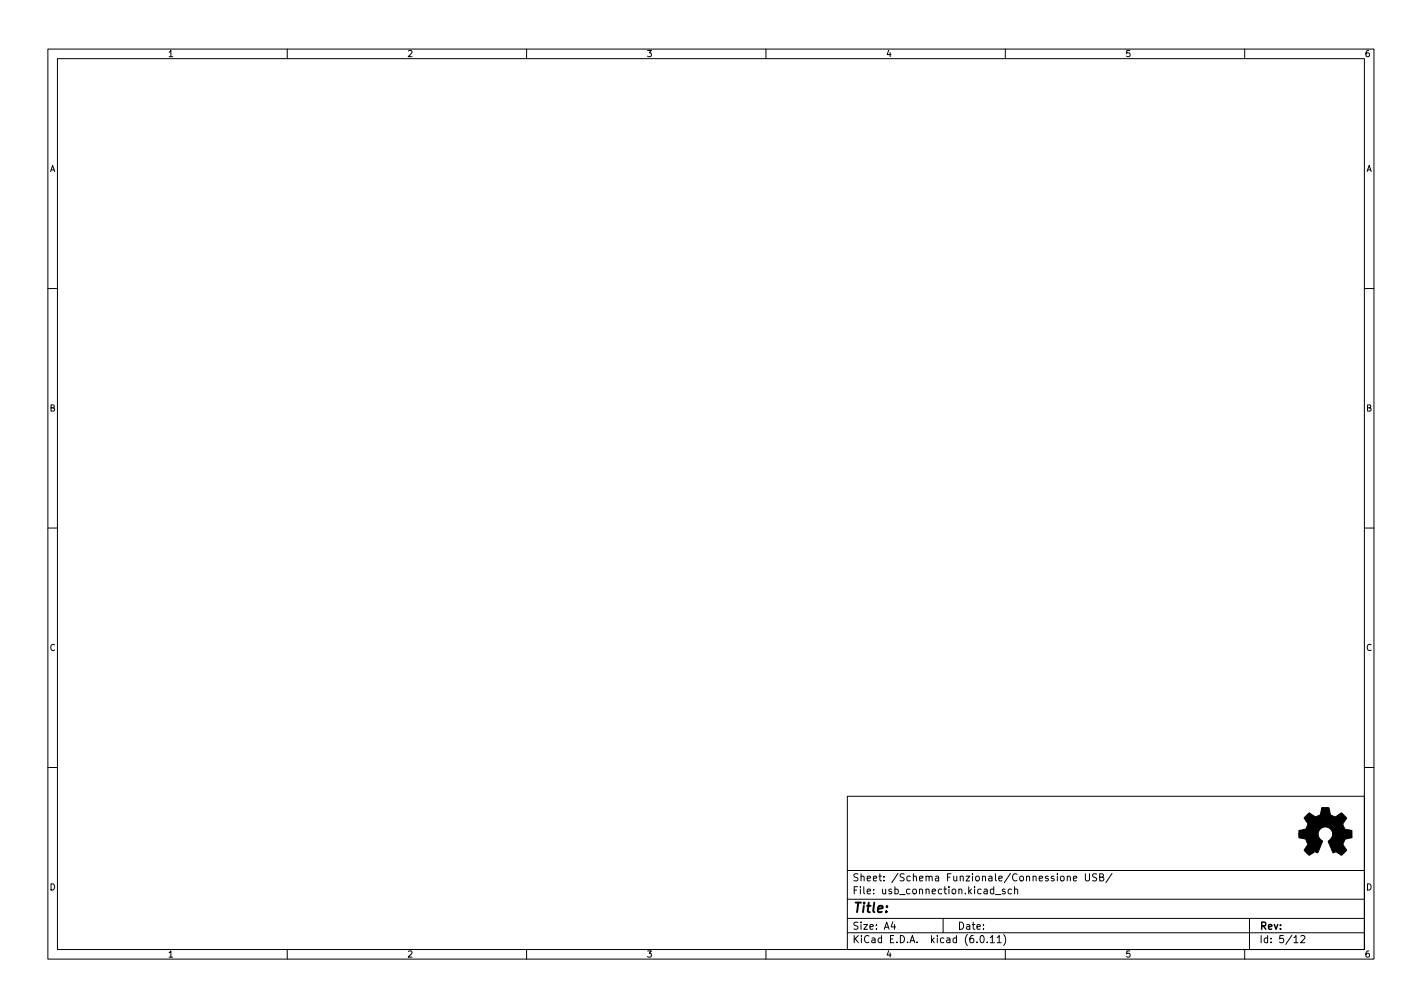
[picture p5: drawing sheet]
<svg xmlns="http://www.w3.org/2000/svg" width="297mm" height="210mm" viewBox="0 0 297 210" stroke-linecap="round" stroke-linejoin="round" font-family="sans-serif">
<g fill="none" stroke="#000" stroke-width=".21">
<path d="M10 10.2h277v190.1h-277zM12 12.2h273v186.1h-273zM60 10.2v2M110 10.2v2M160 10.2v2M210 10.2v2M260 10.2v2M10 60.2h2M285 60.2h2M10 110.2h2M285 110.2h2M10 160.2h2"/>
<path d="M177 166.3h108v32h-108zM285 160.2h2M60 198.3v2M110 198.3v2M160 198.3v2M177 194.8h108M177 191.8h108M177 187.8h108M177 181.8h108M182.5 186.5v.1M182.5 185.7v.1M184.6 183.8v.1"/>
<path d="M184.6 183v.1M195.4 183h.6l.1 .9M196.1 183.3l-.5 .1-.2 .2 .2 .3h.5M197 191.8v3M209.6 195.1a1.72 1.72 0 0 1 0 2.3M209.9 185.7l-.3-.1-.2 .2v.3l.5 .1v.4h-.5M210 198.3v2M211.3 185.7l-.4-.1-.3 .3 .1 .7h.6M211.9 185.8l.2-.2 .4 .1 .1 .9M211.9 185.1v1.5M221.6 183.1l.2-.2 .4 .2 .1 .5-.2 .3h-.3l-.2-.1zM222.9 183.1l.2-.2 .4 .1 .1 .9"/>
<path d="M222.9 182.9v1M224.2 183.4l.7-.1v-.3l-.5-.1-.2 .2 .1 .8h.6M260 198.3v2M261 191.8v6.5M271.7 195.5l.6-.2 .3 .5-.9 1h.9"/>
</g>
<path d="M272.9 170.2l.6-.5 .6 .4a1.06 1.06 0 0 0 1.2 .3 1.06 1.06 0 0 0 .6-1l.2-.8 1.5 .1 .1 .4a1.13 1.13 0 0 0 .7 1.3l.5 .2 1.3-.9 1.1 1.1-.4 .6a.75 .75 0 0 0-.2 1.2l.2 .5 1.5 .3v1.5l-.7 .2a.8 .8 0 0 0-1 .8l-.1 .2a1.72 1.72 0 0 0 .7 1.3l-.1 .3-1 .9-.8-.6a.61 .61 0 0 0-.9 .1l-1-2.4a1.73 1.73 0 0 0 .1-2.8 1.54 1.54 0 0 0-2.1 .6 1.54 1.54 0 0 0 .8 2.1l-.9 2.3a.4 .4 0 0 1-.4 .2 .4 .4 0 0 1-.3-.3l-1.2 .8-1-.9-.1-.2 .8-1.2-.2-.5a.71 .71 0 0 0-.9-.7l-.8-.2v-1.5l.5-.1a1.11 1.11 0 0 0 1.2-.7 .75 .75 0 0 0-.2-1.2l-.4-.6z" fill="#000" stroke="#000" stroke-width=".21"/>
<text font-size="2.8" x="178" y="191.2">Title:</text>
<g font-size="2.1">
<text x="178" y="184.5">Sheet:</text>
<text x="186.2" y="184.5">/Schema</text>
<text x="197.8" y="184.5">Funzionale/Connessione</text>
<text x="226.7" y="184.5">USB/</text>
<text x="178" y="187.2">File:</text>
<text x="184.4" y="187.2">usb_connection.kicad_sch</text>
<text x="178" y="197.4">KiCad</text>
<text x="178" y="194.6">Size:</text>
<text x="184.7" y="194.6">A4</text>
<text x="185.7" y="197.4">E.D.A.</text>
<text x="194.6" y="197.4">kicad</text>
<text x="200" y="194.6">Date:</text>
<text x="201.8" y="197.4">(6.0.11)</text>
<text x="263" y="194.6">Rev:</text>
<text x="263" y="197.4">Id:</text>
<text x="267.1" y="197.4">5/12</text>
</g>
<g font-size="1.8">
<text x="35" y="12.3">1</text>
<text x="85" y="12.3">2</text>
<text x="135" y="12.3">3</text>
<text x="185" y="12.3">4</text>
<text x="235" y="12.3">5</text>
<text x="285" y="12.3">6</text>
<text x="10.4" y="36.3">A</text>
<text x="285.4" y="36.3">A</text>
<text x="10.3" y="86.3">B</text>
<text x="285.3" y="86.3">B</text>
<text x="10.3" y="136.3">C</text>
<text x="285.3" y="136.3">C</text>
<text x="10.3" y="186.3">D</text>
<text x="285.3" y="186.3">D</text>
<text x="35" y="200.3">1</text>
<text x="85" y="200.3">2</text>
<text x="135" y="200.3">3</text>
<text x="185" y="200.3">4</text>
<text x="235" y="200.3">5</text>
<text x="285" y="200.3">6</text>
</g>
</svg>
